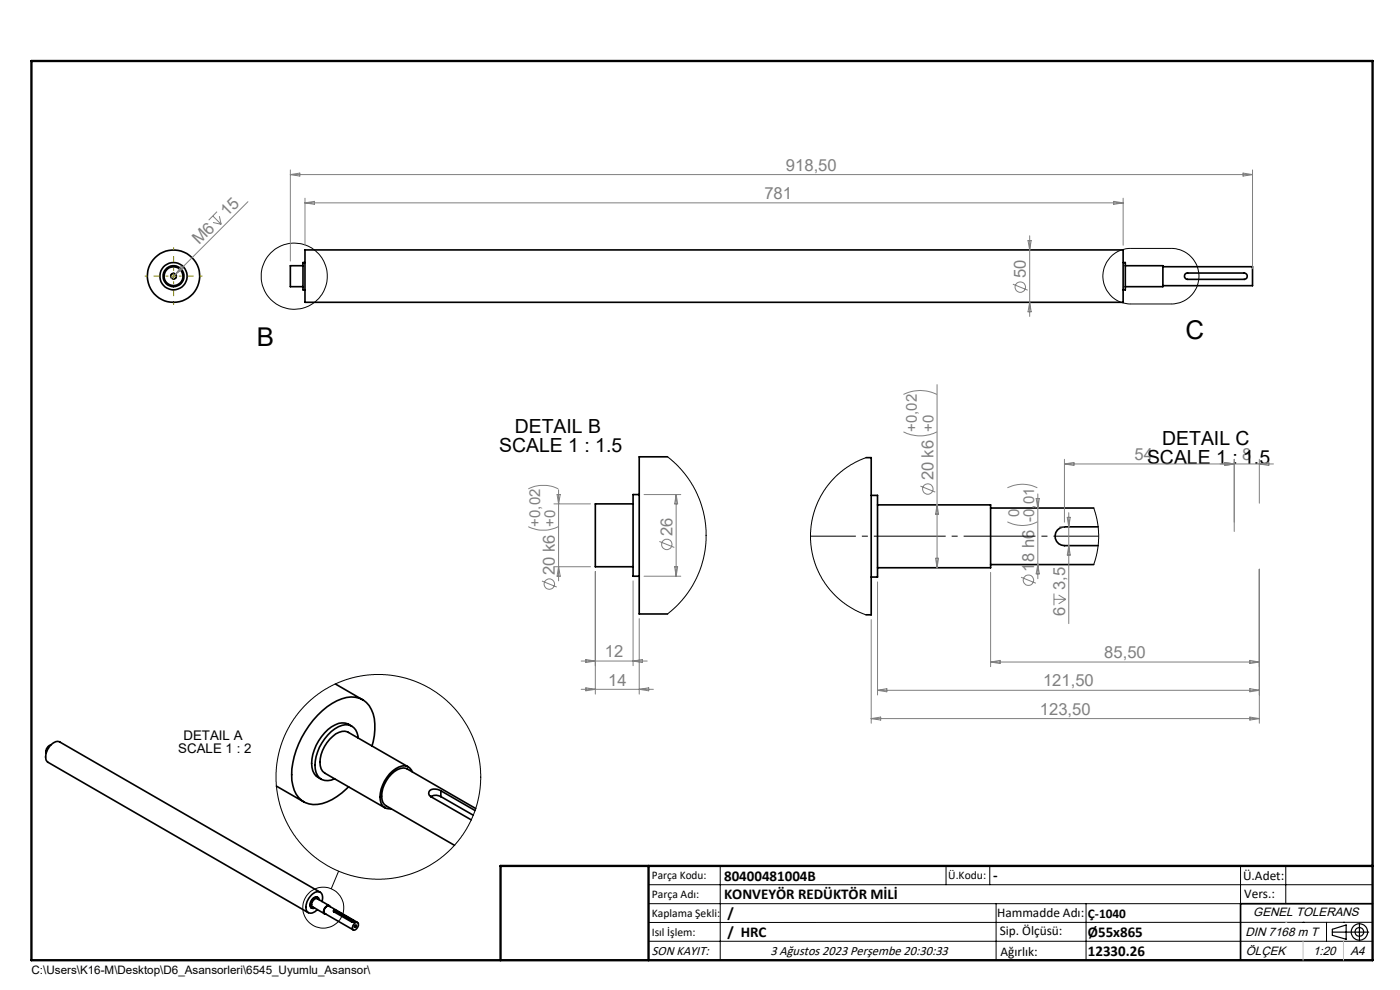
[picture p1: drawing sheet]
<svg xmlns="http://www.w3.org/2000/svg" width="297mm" height="210mm" viewBox="0 0 297 210" stroke-linecap="round" stroke-linejoin="round" font-family="sans-serif">
<g fill="none" stroke="#000" stroke-width=".35">
<path d="M64.3 56.4h-2.7v4.4h2.7M64.7 53h173.6v11.1h-173.6zM64.7 55.7h-.4v5.8h.4M238.3 55.7h.4v5.8h-.4M238.7 56.4h8v4.4h-8M246.7 56.6h19v4h-19M251.4 58.1l.4-.2h12.1a.67 .67 0 0 1 .7 .7 .67 .67 0 0 1-.7 .7h-12l-.4-.2-.2-.3zM141.6 96.9h-6v33.3h6M183.7 97.1h1.1v33.3h-1.1M134.3 106.9h-8v13.3h8M135.6 104.9h-1.3v17.3h1.3M184.8 105.1h1.4v17.3h-1.4"/>
<path d="M186.2 107.1h23.9v13.3h-23.9M210.1 119.8h21.9M210.1 107.8h21.9M233 111.8h-7.2a1.99 1.99 0 0 0-2 1.9 1.99 1.99 0 0 0 2 2h7.2M10.8 158.1h-.1a1.4 1.4 0 0 0-.9 1.6M71.2 145.1l5.7 3.3M74.6 154a3.3 3.3 0 0 0-4.3 .2 9.8 9.8 0 0 0-4.1 8.6 3 3 0 0 0 2 2.5M76 156.6a2.7 2.7 0 0 0-1.4-2.5 2.7 2.7 0 0 0-2.8 .1 9.8 9.8 0 0 0-4.9 9 2.61 2.61 0 0 0 4.1 2M78.9 158.2a10.4 10.4 0 0 0-.6-8.5 4.8 4.8 0 0 0-5.8-1.5 17.7 17.7 0 0 0-9.7 10.9 11.8 11.8 0 0 0 0 9.4 4.9 4.9 0 0 0 6.6 1.6 13.8 13.8 0 0 0 4.5-3.2M58.6 166.7l5.9 3.4M86.6 162.7l-12.7-7.3a2.83 2.83 0 0 0-3.3 .8 7 7 0 0 0-2.5 6.9l.8 .9 12.7 7.3M87.5 163.8a1.93 1.93 0 0 0-2.9-1.1 7.4 7.4 0 0 0-3.9 7.1 1.89 1.89 0 0 0 2.3 1.7"/>
<path d="M91.4 169a2.17 2.17 0 0 1 2.1 0M91.4 169l8.6 4.9M93.5 167.7l-.2-.1a1.68 1.68 0 0 0-2.3 .4l.1 .7 .3 .3M93.5 167.7l7.3 4.2M93.5 169l6.9 3.9M93.5 167.7v1.3M100.9 171.5l-14.5-8.4a2.97 2.97 0 0 0-3.4 1.1 6 6 0 0 0-1.8 6l.7 .7 14.5 8.4M67.5 190.4a.98 .98 0 0 0-1.5 .6 1.12 1.12 0 0 0 .1 1.6M67.7 190.9a.68 .68 0 0 0-.6-.6 .68 .68 0 0 0-.7 .4l-.1 .2a1.05 1.05 0 0 0 .1 1.8l.3-.1M67.9 189.3l-55.2-31.9a2.29 2.29 0 0 0-2.6 1.6 2.11 2.11 0 0 0 .1 2.7l55.2 31.9M68.3 191.2a1.36 1.36 0 0 0-.9-2 3.3 3.3 0 0 0-2.3 4.1 1.38 1.38 0 0 0 2.2-.3M69.9 192.1l-2.6-1.5a1.13 1.13 0 0 0-1 1.8l2.6 1.4"/>
<path d="M70 192.3a.62 .62 0 0 0-.6-.2 .62 .62 0 0 0-.5 .4 .79 .79 0 0 0 .2 1.4M70.8 193.4l3.8 2.2 .5-.1-.1-.2M70.8 193.4h.4M71.2 193.1a.24 .24 0 0 0-.3 0 .24 .24 0 0 0-.1 .3M71.2 193.1l3.8 2.2M71.2 193.4l3.8 2.1M71.2 193.1v.3M75 195.3v.2M75.2 195.9a.5 .5 0 0 1 .7-.2 .5 .5 0 0 1 .1 .8 .72 .72 0 0 1-1.2 .6 1.2 1.2 0 0 1 .4-1.2zM75.4 196.3v-.1a.19 .19 0 0 1 .1 .3 .19 .19 0 0 1-.3 0zM75.8 195.7l-6-3.5a1.06 1.06 0 0 0-.9 1.6l6.1 3.5M291.2 191.7h-28v12"/>
<circle cx="36.8" cy="58.6" r="2.9"/>
<circle cx="36.8" cy="58.6" r="5.6"/>
<circle cx="36.8" cy="58.6" r="2.23"/>
<circle cx="36.8" cy="58.6" r="2"/>
<circle cx="36.8" cy="58.6" r=".58"/>
</g>
<g fill="none" stroke="#000" stroke-width=".21">
<path d="M36.2 58.8a.66 .66 0 0 1 .5-.9 .66 .66 0 0 1 .8 .7 .66 .66 0 0 1-.8 .6M235.8 54.4a5.9 5.9 0 0 1 4.1-1.7h8.6a5.9 5.9 0 0 1 5.9 5.9 5.9 5.9 0 0 1-5.9 5.9h-8.6a5.9 5.9 0 0 1-5.5-3.7 5.9 5.9 0 0 1 1.4-6.4zM141.6 96.9l1.8 1.5 1.5 1.6 1.4 1.9 1.1 1.9 .9 2 .9 2.5 .6 4.1v2.9l-.4 2.3-.5 2.2-1.1 2.7-1.3 2.4-1.4 2-1.9 2-1.6 1.3M183.7 97.1l-2.3 1-2.3 1.4-1.4 1.1-2.2 2.5-1.4 2.2-1.1 2.5-.8 2.7-.3 2.4 .1 2.7 .6 3.1 1 2.6 1.5 2.6 1.8 2.2 2 1.7 2.6 1.7 2.2 .9M232 107.8l.7 2.4 .4 3-.2 3.1-.9 3.5M71.8 184.8l-1.5 3.7M75.3 196.3l.2-.1a.24 .24 0 0 1 .1 .4 .24 .24 0 0 1-.4 0zM137.6 187.7h153.6M137.6 191.7h153.6M137.6 199.7h153.6M152.8 183.7v20M200.7 183.7v4"/>
<path d="M210 183.7v4M211.3 191.7v12M230.4 191.7v12M263.2 183.7v20M272.8 183.7v8M276.4 195.6h.1M281.4 195.6v4.1M285 195.6h.1M291.2 195.6l-153.6 .1"/>
<circle cx="62.4" cy="58.6" r="7"/>
<circle cx="80.3" cy="164.8" r="21.7"/>
<circle cx="68.6" cy="192.5" r="4.3"/>
</g>
<g fill="none" stroke="#808080" stroke-width=".21">
<path d="M61.6 36v19.4M61.6 37h204.1M61.6 37l2-.3v.7zM263.7 36.7l2 .3-2 .4zM265.7 36v21M37.3 58.1l-1 .9M38.5 56.5l.4 .4-1.6 1.2zM45.2 45.8l1.7 1.8M45.2 47.2l1.7 .4M46 44.9l-1.7 1.8M46.5 45.9l.4 1.7M52.6 42.8l-15.3 15.3"/>
<path d="M64.7 42v10M64.7 43h173.6M64.7 43l2-.3v.6zM218.1 51h.7l-.4 2zM218.4 50v17.1M236.3 42.7l2 .3-2 .3zM238.3 42v10M214.9 60.3l3.1 1.3M218.4 64.1l.4 2h-.7zM191.7 91.6a7.8 7.8 0 0 0 7.1 0M191.7 83.7a7.8 7.8 0 0 1 7.1 0M198.8 81.6v38.8"/>
<path d="M225.8 98.4h44.4M225.8 97.4v13.4M225.8 98.4l2-.3v.6zM259.8 98.1l2 .3-2 .3zM261.8 97.4v15.3M267.2 97.4v9.3M267.2 98.4l2-.3v.6zM112.1 111.7a7.2 7.2 0 0 0 6.3 0M112.1 103.7a7.2 7.2 0 0 1 6.3 0M117.5 106.9h7.8M118.2 104.9h.7l-.4 2zM118.5 103.9v19.3"/>
<path d="M136.6 104.9h7.8M139.9 114.9l3.2 1.2M143.4 104.9v17.3M143.4 104.9l.4 2h-.7zM195.3 103.1l3.1 1.3M198.5 118.4h.6l-.3 2zM198.8 107.1l.3 2h-.6zM213.7 110.7a6.9 6.9 0 0 0 6.4 0M213.7 103.5a7.2 7.2 0 0 1 6.4 0M219.8 105.8h.7l-.3 2zM220.2 104.8v18M220.2 119.8l.3 1.9h-.7z"/>
<path d="M224.8 111.8h.9M226.4 109.7h.6l-.3 2.1zM226.7 108.8v23.5M226.7 115.7l.3 2h-.6zM115 123.3l3.1 1.2M117.5 120.2h7.8M118.5 120.2l.4 2h-.7zM124.3 139.9l2 .3-2 .3zM126.3 121.2v26M134.3 123.2v18M135.6 131.2v16M136.6 122.2h7.8"/>
<path d="M143.1 120.2h.7l-.4 2zM184.8 131.4v22M186.2 123.4v24M210.1 121.4v20M216.6 122.4l3.1 1.3M223.6 125.9v2.5M223.6 127.1h2.5M224.6 126.2l1.5 .9M226.1 127.1l-1.5 1M267.2 120.7v32.7M123.3 140.2h14M123.3 146.2h15.3"/>
<path d="M124.3 145.9l2 .3-2 .3zM134.3 140.2l2-.3v.6zM135.6 146.2l2-.3v.6zM184.8 152.4h82.4M184.8 152.4l2-.3v.6zM186.2 146.4h81M186.2 146.4l1.9-.3v.6zM210.1 140.4h57.1M210.1 140.4l2.1-.3v.6zM265.1 140.1l2.1 .3-2.1 .3zM265.1 146.1l2.1 .3-2.1 .3zM265.1 152.1l2.1 .3-2.1 .3z"/>
<circle cx="216.5" cy="60.9" r="1.11"/>
<circle cx="141.5" cy="115.5" r="1.11"/>
<circle cx="196.8" cy="103.7" r="1.11"/>
<circle cx="116.5" cy="123.9" r="1.1"/>
<circle cx="218.2" cy="123.1" r="1.09"/>
</g>
<g fill="none" stroke="#000" stroke-width=".25">
<path d="M282.6 197.7h7.8M282.6 197.1l3-.9v3l-3-.8zM288.4 195.8v3.8M106.2 203.7h185"/>
<circle cx="288.4" cy="197.7" r="1.74"/>
<circle cx="288.4" cy="197.7" r=".93"/>
</g>
<path d="M35.7 58.6h-5M36.8 57.5v-5M36.8 59.7v5M37.9 58.6h5" fill="none" stroke="#808000" stroke-width=".21" stroke-dasharray="15.2 1.3 1.3 1.3" stroke-dashoffset="14.6" stroke-linecap="butt"/>
<path d="M172 113.7h61.1" fill="none" stroke="#000" stroke-width=".21" stroke-dasharray="15.2 1.3 1.3 1.3" stroke-dashoffset="5.6" stroke-linecap="butt"/>
<path d="M36.3 58.6h1.1M36.8 58v1.2" fill="none" stroke="#808000" stroke-width=".21"/>
<path d="M6.7 12.9h284.5v190.8h-284.5zM137.6 183.7v20M291.2 183.7h-185v20" fill="none" stroke="#000" stroke-width=".5"/>
<path d="M276.4 199.7v4M285 199.7v4" fill="none" stroke="#c0c0c0" stroke-width=".21"/>
<path d="M272.8 195.6h.1" fill="none" stroke="#c0c0c0" stroke-width=".25"/>
<g font-size="5.5">
<text x="251.5" y="71.9">C</text>
<text x="54.5" y="73.4">B</text>
</g>
<g font-size="4.1">
<text x="105.9" y="95.8">SCALE 1 : 1.5</text>
<text x="109.2" y="91.8">DETAIL B</text>
<text x="246.5" y="94.4">DETAIL C</text>
<text x="243.3" y="98.4">SCALE 1 : 1.5</text>
</g>
<g font-size="3.5" fill="#808080">
<text x="166.7" y="36.2">918,50</text>
<text x="48.2" y="46.1" transform="rotate(-45 48.2 46.1)">15</text>
<text x="162.2" y="42.2">781</text>
<text x="42.3" y="52" transform="rotate(-45 42.3 52)">M6</text>
<text x="217.7" y="59.1" transform="rotate(-90 217.7 59.1)">50</text>
<text x="198" y="101.9" transform="rotate(-90 198 101.9)">20 k6 +0</text>
<text x="240.7" y="97.6">54</text>
<text x="263.5" y="97.6">8</text>
<text x="142.7" y="113.6" transform="rotate(-90 142.7 113.6)">26</text>
<text x="117.7" y="122.1" transform="rotate(-90 117.7 122.1)">20 k6 +0</text>
<text x="219.4" y="121.2" transform="rotate(-90 219.4 121.2)">18 h6 -0,01</text>
<text x="226" y="125.2" transform="rotate(-90 226 125.2)">3,5</text>
<text x="226" y="130.7" transform="rotate(-90 226 130.7)">6</text>
<text x="128.3" y="139.4">12</text>
<text x="234.3" y="139.6">85,50</text>
<text x="129" y="145.4">14</text>
<text x="221.3" y="145.6">121,50</text>
<text x="220.6" y="151.6">123,50</text>
</g>
<g font-size="3.2" fill="#808080">
<text x="194.5" y="91.6" transform="rotate(-90 194.5 91.6)">+0,02</text>
<text x="114.6" y="111.7" transform="rotate(-90 114.6 111.7)">+0,02</text>
<text x="216.2" y="109.6" transform="rotate(-90 216.2 109.6)">0</text>
</g>
<g font-size="3.2">
<text x="153.6" y="186.8">80400481004B</text>
<text x="153.6" y="190.8">KONVEYÖR REDÜKTÖR MİLİ</text>
<text x="210.7" y="186.6">-</text>
<text x="154.3" y="194.8">/</text>
<text x="154.3" y="198.8">/ HRC</text>
<text x="230.8" y="198.7">Ø55x865</text>
<text x="230.8" y="202.8">12330.26</text>
</g>
<g font-size="2.8">
<text x="37.8" y="159.7">SCALE 1 : 2</text>
<text x="38.9" y="156.9">DETAIL A</text>
<text x="263.7" y="186.7">Ü.Adet:</text>
<text x="263.9" y="190.5">Vers.:</text>
<text x="211.5" y="194.5">Hammadde Adı:</text>
<text x="230.8" y="194.7">Ç-1040</text>
<text x="138.3" y="202.6">SON KAYIT:</text>
<text x="163.4" y="202.6">3 Ağustos 2023 Perşembe 20:30:33</text>
<text x="212.1" y="198.4">Sip. Ölçüsü:</text>
<text x="212.2" y="202.7">Ağırlık:</text>
</g>
<g font-size="2.6">
<text x="265.9" y="194.4">GENEL TOLERANS</text>
<text x="264.2" y="198.5">DIN 7168 m T</text>
<text x="264.3" y="202.6">ÖLÇEK</text>
<text x="278.5" y="202.6">1:20</text>
<text x="286.5" y="202.6">A4</text>
</g>
<g font-size="2.5">
<text x="138.3" y="186.4">Parça Kodu:</text>
<text x="138.3" y="190.5">Parça Adı:</text>
<text x="201.2" y="186.5">Ü.Kodu:</text>
<text x="138.3" y="194.5">Kaplama Şekli:</text>
<text x="138.3" y="198.6">Isıl İşlem:</text>
<text x="6.7" y="206.7">C:\Users\K16-M\Desktop\D6_Asansorleri\6545_Uyumlu_Asansor\</text>
</g>
</svg>
